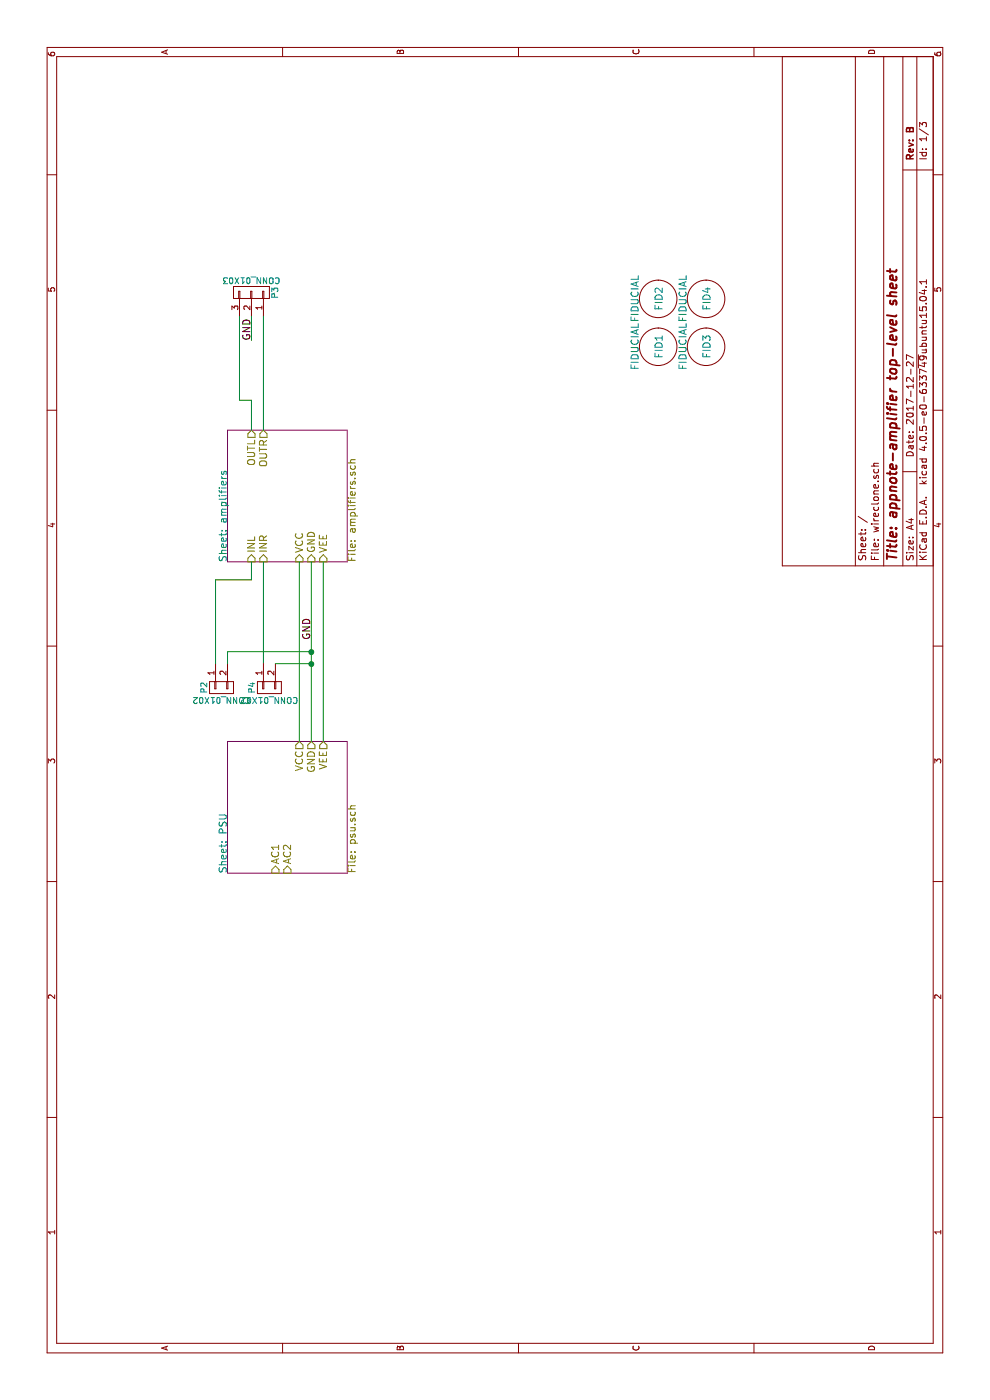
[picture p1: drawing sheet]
EESchema Schematic File Version 2
LIBS:power
LIBS:device
LIBS:transistors
LIBS:conn
LIBS:linear
LIBS:regul
LIBS:74xx
LIBS:cmos4000
LIBS:adc-dac
LIBS:memory
LIBS:xilinx
LIBS:microcontrollers
LIBS:dsp
LIBS:microchip
LIBS:analog_switches
LIBS:motorola
LIBS:texas
LIBS:intel
LIBS:audio
LIBS:interface
LIBS:digital-audio
LIBS:philips
LIBS:display
LIBS:cypress
LIBS:siliconi
LIBS:opto
LIBS:atmel
LIBS:contrib
LIBS:valves
LIBS:ti-opamp
LIBS:wbt-device
LIBS:wireclone-cache
EELAYER 25 0
EELAYER END
$Descr A4 11693 8268
encoding utf-8
Sheet 1 3
Title "appnote-amplifier top-level sheet"
Date "2017-12-27"
Rev "B"
Comp ""
Comment1 ""
Comment2 ""
Comment3 ""
Comment4 ""
$EndDescr
$Sheet
S 7000 1900 1100 1000
U 58493B1C
F0 "amplifiers" 60
F1 "amplifiers.sch" 60
F2 "INL" I L 7000 2100 60 
F3 "INR" I L 7000 2200 60 
F4 "OUTL" O R 8100 2100 60 
F5 "OUTR" O R 8100 2200 60 
F6 "VCC" I L 7000 2500 60 
F7 "VEE" I L 7000 2700 60 
F8 "GND" I L 7000 2600 60 
$EndSheet
$Sheet
S 4400 1900 1100 1000
U 584A846C
F0 "PSU" 60
F1 "psu.sch" 60
F2 "GND" O R 5500 2600 60 
F3 "VCC" O R 5500 2500 60 
F4 "VEE" O R 5500 2700 60 
F5 "AC1" I L 4400 2300 60 
F6 "AC2" I L 4400 2400 60 
$EndSheet
Wire Wire Line
	6850 1800 6850 2100
$Comp
L CONN_01X03 P3
U 1 1
P 9250 2100
F 0 "P3" H 9250 2300 50  0000 C CNN
F 1 "CONN_01X03" V 9350 2100 50  0000 C CNN
F 2 "Pin_Headers:Pin_Header_Straight_1x03_Pitch2.54mm" H 9250 2100 50  0001 C CNN
F 3 "" H 9250 2100 50  0000 C CNN
	1    9250 2100
	1    0    0    1   
$EndComp
Wire Wire Line
	8850 2100 9050 2100
Wire Wire Line
	9050 2200 8100 2200
Wire Wire Line
	8100 2100 8350 2100
Wire Wire Line
	8350 2100 8350 2000
Wire Wire Line
	8350 2000 9050 2000
Text Label 8850 2100 0    60   ~ 0
GND
Wire Wire Line
	6150 2200 7000 2200
Wire Wire Line
	6850 2100 7000 2100
Wire Wire Line
	5500 2500 7000 2500
Wire Wire Line
	5500 2600 7000 2600
Wire Wire Line
	5500 2700 7000 2700
Text Label 6350 2600 0    60   ~ 0
GND
$Comp
L CONN_01X02 P2
U 1 1
P 5950 1850
F 0 "P2" H 5950 2000 50  0000 C CNN
F 1 "CONN_01X02" V 6050 1850 50  0000 C CNN
F 2 "Pin_Headers:Pin_Header_Straight_1x02_Pitch2.54mm" H 5950 1850 50  0001 C CNN
F 3 "" H 5950 1850 50  0000 C CNN
	1    5950 1850
	-1   0    0    -1  
$EndComp
$Comp
L CONN_01X02 P4
U 1 1
P 5950 2250
F 0 "P4" H 5950 2400 50  0000 C CNN
F 1 "CONN_01X02" V 6050 2250 50  0000 C CNN
F 2 "Pin_Headers:Pin_Header_Straight_1x02_Pitch2.54mm" H 5950 2250 50  0001 C CNN
F 3 "" H 5950 2250 50  0000 C CNN
	1    5950 2250
	-1   0    0    -1  
$EndComp
Wire Wire Line
	6850 1800 6150 1800
Wire Wire Line
	6150 2600 6150 2300
Connection ~ 6150 2600
Wire Wire Line
	6150 1900 6250 1900
Wire Wire Line
	6250 1900 6250 2600
Connection ~ 6250 2600
$Comp
L FIDUCIAL FID1
U 1 1
P 8800 5500
F 0 "FID1" H 8800 5500 60  0000 C CNN
F 1 "FIDUCIAL" H 8800 5700 60  0000 C CNN
F 2 "smd:FID0.5" H 8800 5500 60  0001 C CNN
F 3 "" H 8800 5500 60  0000 C CNN
	1    8800 5500
	1    0    0    -1  
$EndComp
$Comp
L FIDUCIAL FID2
U 1 1
P 9200 5500
F 0 "FID2" H 9200 5500 60  0000 C CNN
F 1 "FIDUCIAL" H 9200 5700 60  0000 C CNN
F 2 "smd:FID0.5" H 9200 5500 60  0001 C CNN
F 3 "" H 9200 5500 60  0000 C CNN
	1    9200 5500
	1    0    0    -1  
$EndComp
$Comp
L FIDUCIAL FID4
U 1 1
P 9200 5900
F 0 "FID4" H 9200 5900 60  0000 C CNN
F 1 "FIDUCIAL" H 9200 6100 60  0000 C CNN
F 2 "smd:FID0.5" H 9200 5900 60  0001 C CNN
F 3 "" H 9200 5900 60  0000 C CNN
	1    9200 5900
	1    0    0    -1  
$EndComp
$Comp
L FIDUCIAL FID3
U 1 1
P 8800 5900
F 0 "FID3" H 8800 5900 60  0000 C CNN
F 1 "FIDUCIAL" H 8800 6100 60  0000 C CNN
F 2 "smd:FID0.5" H 8800 5900 60  0001 C CNN
F 3 "" H 8800 5900 60  0000 C CNN
	1    8800 5900
	1    0    0    -1  
$EndComp
$EndSCHEMATC
